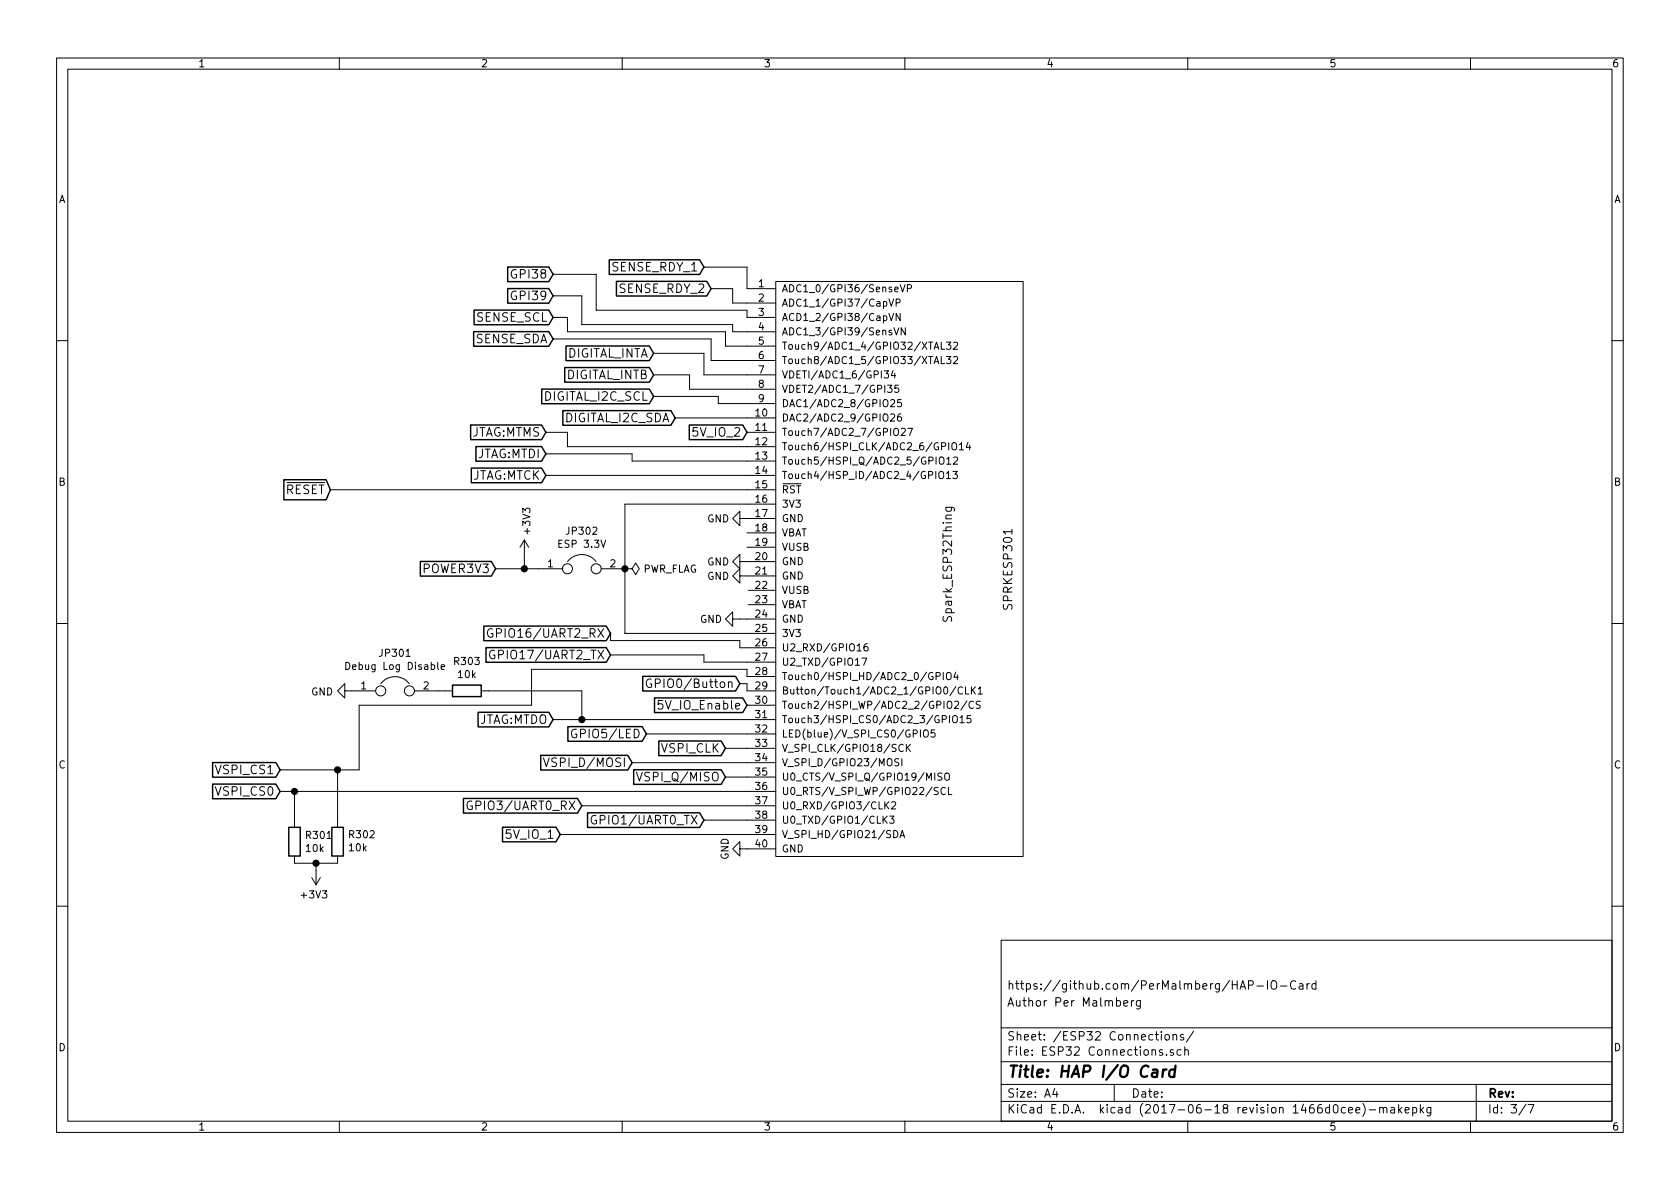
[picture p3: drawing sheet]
EESchema Schematic File Version 2
LIBS:power
LIBS:device
LIBS:transistors
LIBS:conn
LIBS:linear
LIBS:regul
LIBS:74xx
LIBS:cmos4000
LIBS:adc-dac
LIBS:memory
LIBS:xilinx
LIBS:microcontrollers
LIBS:dsp
LIBS:microchip
LIBS:analog_switches
LIBS:motorola
LIBS:texas
LIBS:intel
LIBS:audio
LIBS:interface
LIBS:digital-audio
LIBS:philips
LIBS:display
LIBS:cypress
LIBS:siliconi
LIBS:opto
LIBS:atmel
LIBS:contrib
LIBS:valves
LIBS:spark_esp32thing
LIBS:Power_Management
LIBS:dc-dc
LIBS:diode
LIBS:ESD_Protection
LIBS:SRR1260-330M
LIBS:ADS1115IDGST
LIBS:LM1086
LIBS:X95840WV20IZ-2_7T1
LIBS:TE_Connectivity
LIBS:HAP-IO-Card-cache
EELAYER 26 0
EELAYER END
$Descr A4 11693 8268
encoding utf-8
Sheet 3 7
Title "HAP I/O Card"
Date ""
Rev ""
Comp ""
Comment1 "Author Per Malmberg"
Comment2 "https://github.com/PerMalmberg/HAP-IO-Card"
Comment3 ""
Comment4 ""
$EndDescr
NoConn ~ 5400 4100
NoConn ~ 5400 4200
$Comp
L GND #PWR066
U 1 1
P 5200 5900
F 0 "#PWR066" H 5200 5650 50  0001 C CNN
F 1 "GND" H 5200 5750 50  0000 C CNN
F 2 "" H 5200 5900 50  0001 C CNN
F 3 "" H 5200 5900 50  0001 C CNN
	1    5200 5900
	0    1    1    0   
$EndComp
NoConn ~ 5200 3700
NoConn ~ 5200 3800
$Comp
L GND #PWR067
U 1 1
P 5200 3600
F 0 "#PWR067" H 5200 3350 50  0001 C CNN
F 1 "GND" V 5200 3400 50  0000 C CNN
F 2 "" H 5200 3600 50  0001 C CNN
F 3 "" H 5200 3600 50  0001 C CNN
	1    5200 3600
	0    1    1    0   
$EndComp
$Comp
L GND #PWR068
U 1 1
P 5150 4300
F 0 "#PWR068" H 5150 4050 50  0001 C CNN
F 1 "GND" V 5150 4100 50  0000 C CNN
F 2 "" H 5150 4300 50  0001 C CNN
F 3 "" H 5150 4300 50  0001 C CNN
	1    5150 4300
	0    1    1    0   
$EndComp
$Comp
L Spark_ESP32Thing SPRKESP301
U 1 1
P 5400 3900
F 0 "SPRKESP301" H 5454 5520 60  0000 C CNN
F 1 "Spark_ESP32Thing" H 5418 5100 60  0000 C CNN
F 2 "spark_esp32thing:Sparkfun_ESP32Thing" V 4001 4101 60  0001 C CNN
F 3 "" V 4001 4101 60  0001 C CNN
	1    5400 3900
	0    1    1    0   
$EndComp
$Comp
L GND #PWR069
U 1 1
P 5200 3900
F 0 "#PWR069" H 5200 3650 50  0001 C CNN
F 1 "GND" V 5200 3700 50  0000 C CNN
F 2 "" H 5200 3900 50  0001 C CNN
F 3 "" H 5200 3900 50  0001 C CNN
	1    5200 3900
	0    1    1    0   
$EndComp
$Comp
L GND #PWR070
U 1 1
P 5200 4000
F 0 "#PWR070" H 5200 3750 50  0001 C CNN
F 1 "GND" V 5200 3800 50  0000 C CNN
F 2 "" H 5200 4000 50  0001 C CNN
F 3 "" H 5200 4000 50  0001 C CNN
	1    5200 4000
	0    1    1    0   
$EndComp
Text GLabel 3800 3150 0    60   Input ~ 0
JTAG:MTDI
Text GLabel 3850 5000 0    60   Input ~ 0
JTAG:MTDO
Text GLabel 3800 3300 0    60   Input ~ 0
JTAG:MTCK
Text GLabel 3800 3000 0    60   Input ~ 0
JTAG:MTMS
NoConn ~ 5200 4200
NoConn ~ 5200 4100
Text GLabel 2300 3400 0    60   Input ~ 0
~RESET
Text GLabel 3850 2350 0    60   Input ~ 0
SENSE_SDA
Text GLabel 3850 2200 0    60   Input ~ 0
SENSE_SCL
Text GLabel 4550 2450 0    60   Input ~ 0
DIGITAL_INTA
Text GLabel 4550 2600 0    60   Input ~ 0
DIGITAL_INTB
Text GLabel 4550 2750 0    60   Input ~ 0
DIGITAL_I2C_SCL
Text GLabel 4700 2900 0    60   Input ~ 0
DIGITAL_I2C_SDA
Text Notes 1500 3300 0    60   ~ 0
The Sparkfun ESP32Thing already\nhas a 10k pull-up on the reset line.
Text GLabel 4900 1850 0    60   Input ~ 0
SENSE_RDY_1
Text GLabel 4950 2000 0    60   Input ~ 0
SENSE_RDY_2
Text GLabel 3450 3950 0    60   Input ~ 0
POWER3V3
$Comp
L +3V3 #PWR071
U 1 1
P 3650 3850
F 0 "#PWR071" H 3650 3700 50  0001 C CNN
F 1 "+3V3" V 3665 3978 50  0000 L CNN
F 2 "" H 3650 3850 50  0001 C CNN
F 3 "" H 3650 3850 50  0001 C CNN
	1    3650 3850
	1    0    0    -1  
$EndComp
Text GLabel 1950 5500 0    60   Input ~ 0
VSPI_CS0
Text GLabel 5050 5200 0    60   Input ~ 0
VSPI_CLK
Text GLabel 4400 5300 0    60   Input ~ 0
VSPI_D/MOSI
Text GLabel 5050 5400 0    60   Input ~ 0
VSPI_Q/MISO
$Comp
L GND #PWR072
U 1 1
P 2450 4800
F 0 "#PWR072" H 2450 4550 50  0001 C CNN
F 1 "GND" V 2455 4672 50  0000 R CNN
F 2 "" H 2450 4800 50  0001 C CNN
F 3 "" H 2450 4800 50  0001 C CNN
	1    2450 4800
	0    1    1    0   
$EndComp
$Comp
L R R301
U 1 1
P 2050 5850
F 0 "R301" H 2120 5896 50  0000 L CNN
F 1 "10k" H 2120 5805 50  0000 L CNN
F 2 "Resistors_SMD:R_0805" V 1980 5850 50  0001 C CNN
F 3 "" H 2050 5850 50  0001 C CNN
	1    2050 5850
	1    0    0    -1  
$EndComp
$Comp
L +3V3 #PWR073
U 1 1
P 2200 6050
F 0 "#PWR073" H 2200 5900 50  0001 C CNN
F 1 "+3V3" H 2215 6223 50  0000 C CNN
F 2 "" H 2200 6050 50  0001 C CNN
F 3 "" H 2200 6050 50  0001 C CNN
	1    2200 6050
	-1   0    0    1   
$EndComp
Text GLabel 1950 5350 0    60   Input ~ 0
VSPI_CS1
$Comp
L R R302
U 1 1
P 2350 5850
F 0 "R302" H 2280 5804 50  0000 R CNN
F 1 "10k" H 2280 5895 50  0000 R CNN
F 2 "Resistors_SMD:R_0805" V 2280 5850 50  0001 C CNN
F 3 "" H 2350 5850 50  0001 C CNN
	1    2350 5850
	-1   0    0    1   
$EndComp
Text GLabel 3900 5800 0    60   Input ~ 0
5V_IO_1
$Comp
L Jumper JP302
U 1 1
P 4050 3950
F 0 "JP302" H 4050 4214 50  0000 C CNN
F 1 "ESP 3.3V" H 4050 4123 50  0000 C CNN
F 2 "Pin_Headers:Pin_Header_Straight_1x02_Pitch2.54mm" H 4050 3950 50  0001 C CNN
F 3 "" H 4050 3950 50  0001 C CNN
	1    4050 3950
	1    0    0    -1  
$EndComp
Text GLabel 4900 5700 0    60   Input ~ 0
GPIO1/UART0_TX
$Comp
L R R303
U 1 1
P 3250 4800
F 0 "R303" V 3043 4800 50  0000 C CNN
F 1 "10k" V 3134 4800 50  0000 C CNN
F 2 "Resistors_SMD:R_0805" V 3180 4800 50  0001 C CNN
F 3 "" H 3250 4800 50  0001 C CNN
	1    3250 4800
	0    1    1    0   
$EndComp
$Comp
L Jumper JP301
U 1 1
P 2750 4800
F 0 "JP301" H 2750 5064 50  0000 C CNN
F 1 "Debug Log Disable" H 2750 4973 50  0000 C CNN
F 2 "Pin_Headers:Pin_Header_Straight_1x02_Pitch2.54mm" H 2750 4800 50  0001 C CNN
F 3 "" H 2750 4800 50  0001 C CNN
	1    2750 4800
	1    0    0    -1  
$EndComp
Text GLabel 5200 3000 0    60   Input ~ 0
5V_IO_2
Text GLabel 5200 4900 0    60   Input ~ 0
5V_IO_Enable
Text GLabel 3850 1900 0    60   Input ~ 0
GPI38
Text GLabel 3850 2050 0    60   Input ~ 0
GPI39
Text GLabel 5150 4750 0    60   Input ~ 0
GPIO0/Button
Text GLabel 4500 5100 0    60   Input ~ 0
GPIO5/LED
Text GLabel 4250 4400 0    60   Input ~ 0
GPIO16/UART2_RX
Text GLabel 4250 4550 0    60   Input ~ 0
GPIO17/UART2_TX
Text GLabel 4050 5600 0    60   Input ~ 0
GPIO3/UART0_RX
$Comp
L PWR_FLAG #FLG074
U 1 1
P 4350 3950
F 0 "#FLG074" H 4350 4025 50  0001 C CNN
F 1 "PWR_FLAG" V 4350 4078 50  0000 L CNN
F 2 "" H 4350 3950 50  0001 C CNN
F 3 "" H 4350 3950 50  0001 C CNN
	1    4350 3950
	0    1    1    0   
$EndComp
Wire Wire Line
	3800 3300 5200 3300
Wire Wire Line
	3800 3150 4400 3150
Wire Wire Line
	4400 3150 4400 3200
Wire Wire Line
	4400 3200 5200 3200
Wire Wire Line
	5200 3100 3950 3100
Wire Wire Line
	3950 3100 3950 3000
Wire Wire Line
	3950 3000 3800 3000
Wire Wire Line
	2300 3400 5200 3400
Wire Wire Line
	5050 5200 5200 5200
Wire Wire Line
	5050 5400 5200 5400
Wire Wire Line
	4700 2900 5200 2900
Wire Wire Line
	4550 2750 5000 2750
Wire Wire Line
	5000 2750 5000 2800
Wire Wire Line
	5000 2800 5200 2800
Wire Wire Line
	5200 2700 4800 2700
Wire Wire Line
	4800 2700 4800 2600
Wire Wire Line
	4800 2600 4550 2600
Wire Wire Line
	4550 2450 4900 2450
Wire Wire Line
	4900 2450 4900 2600
Wire Wire Line
	4900 2600 5200 2600
Wire Wire Line
	5200 4300 5150 4300
Wire Wire Line
	4950 2000 5100 2000
Wire Wire Line
	5100 2000 5100 2100
Wire Wire Line
	5100 2100 5200 2100
Wire Wire Line
	3650 3950 3650 3850
Connection ~ 3650 3950
Wire Wire Line
	3850 5000 5200 5000
Wire Wire Line
	3400 4800 4050 4800
Wire Wire Line
	4050 4800 4050 5000
Connection ~ 4050 5000
Wire Wire Line
	4900 5700 5200 5700
Wire Wire Line
	3850 2350 4950 2350
Wire Wire Line
	4950 2350 4950 2500
Wire Wire Line
	4950 2500 5200 2500
Wire Wire Line
	3850 2200 3950 2200
Wire Wire Line
	3950 2200 3950 2300
Wire Wire Line
	3950 2300 5050 2300
Wire Wire Line
	5050 2300 5050 2400
Wire Wire Line
	5050 2400 5200 2400
Wire Wire Line
	4400 5300 5200 5300
Wire Wire Line
	1950 5500 5200 5500
Wire Wire Line
	2050 6000 2350 6000
Wire Wire Line
	2200 6000 2200 6050
Connection ~ 2200 6000
Wire Wire Line
	3450 3950 3750 3950
Connection ~ 4350 3950
Wire Wire Line
	3900 5800 5200 5800
Wire Wire Line
	5200 2000 5200 1850
Wire Wire Line
	5200 1850 4900 1850
Wire Wire Line
	3850 1900 4150 1900
Wire Wire Line
	4150 1900 4150 2150
Wire Wire Line
	4150 2150 5200 2150
Wire Wire Line
	5200 2150 5200 2200
Wire Wire Line
	3850 2050 4050 2050
Wire Wire Line
	4050 2050 4050 2250
Wire Wire Line
	4050 2250 5100 2250
Wire Wire Line
	5100 2250 5100 2300
Wire Wire Line
	5100 2300 5200 2300
Wire Wire Line
	4250 4550 4900 4550
Wire Wire Line
	4900 4550 4900 4600
Wire Wire Line
	4900 4600 5200 4600
Wire Wire Line
	5200 4500 5150 4500
Wire Wire Line
	5150 4500 5150 4450
Wire Wire Line
	5150 4450 4250 4450
Wire Wire Line
	4250 4450 4250 4400
Wire Wire Line
	5150 4750 5200 4750
Wire Wire Line
	5200 4750 5200 4800
Wire Wire Line
	4500 5100 5200 5100
Wire Wire Line
	2050 5700 2050 5500
Connection ~ 2050 5500
Wire Wire Line
	5200 4700 5200 4650
Wire Wire Line
	5200 4650 3700 4650
Wire Wire Line
	3700 4650 3700 4900
Wire Wire Line
	3700 4900 2500 4900
Wire Wire Line
	2500 4900 2500 5350
Wire Wire Line
	2500 5350 1950 5350
Wire Wire Line
	2350 5700 2350 5350
Connection ~ 2350 5350
Wire Wire Line
	3100 4800 3050 4800
Wire Wire Line
	5200 5600 4050 5600
Wire Wire Line
	5200 3500 4350 3500
Wire Wire Line
	4350 3500 4350 4400
Wire Wire Line
	4350 4400 5200 4400
$EndSCHEMATC
